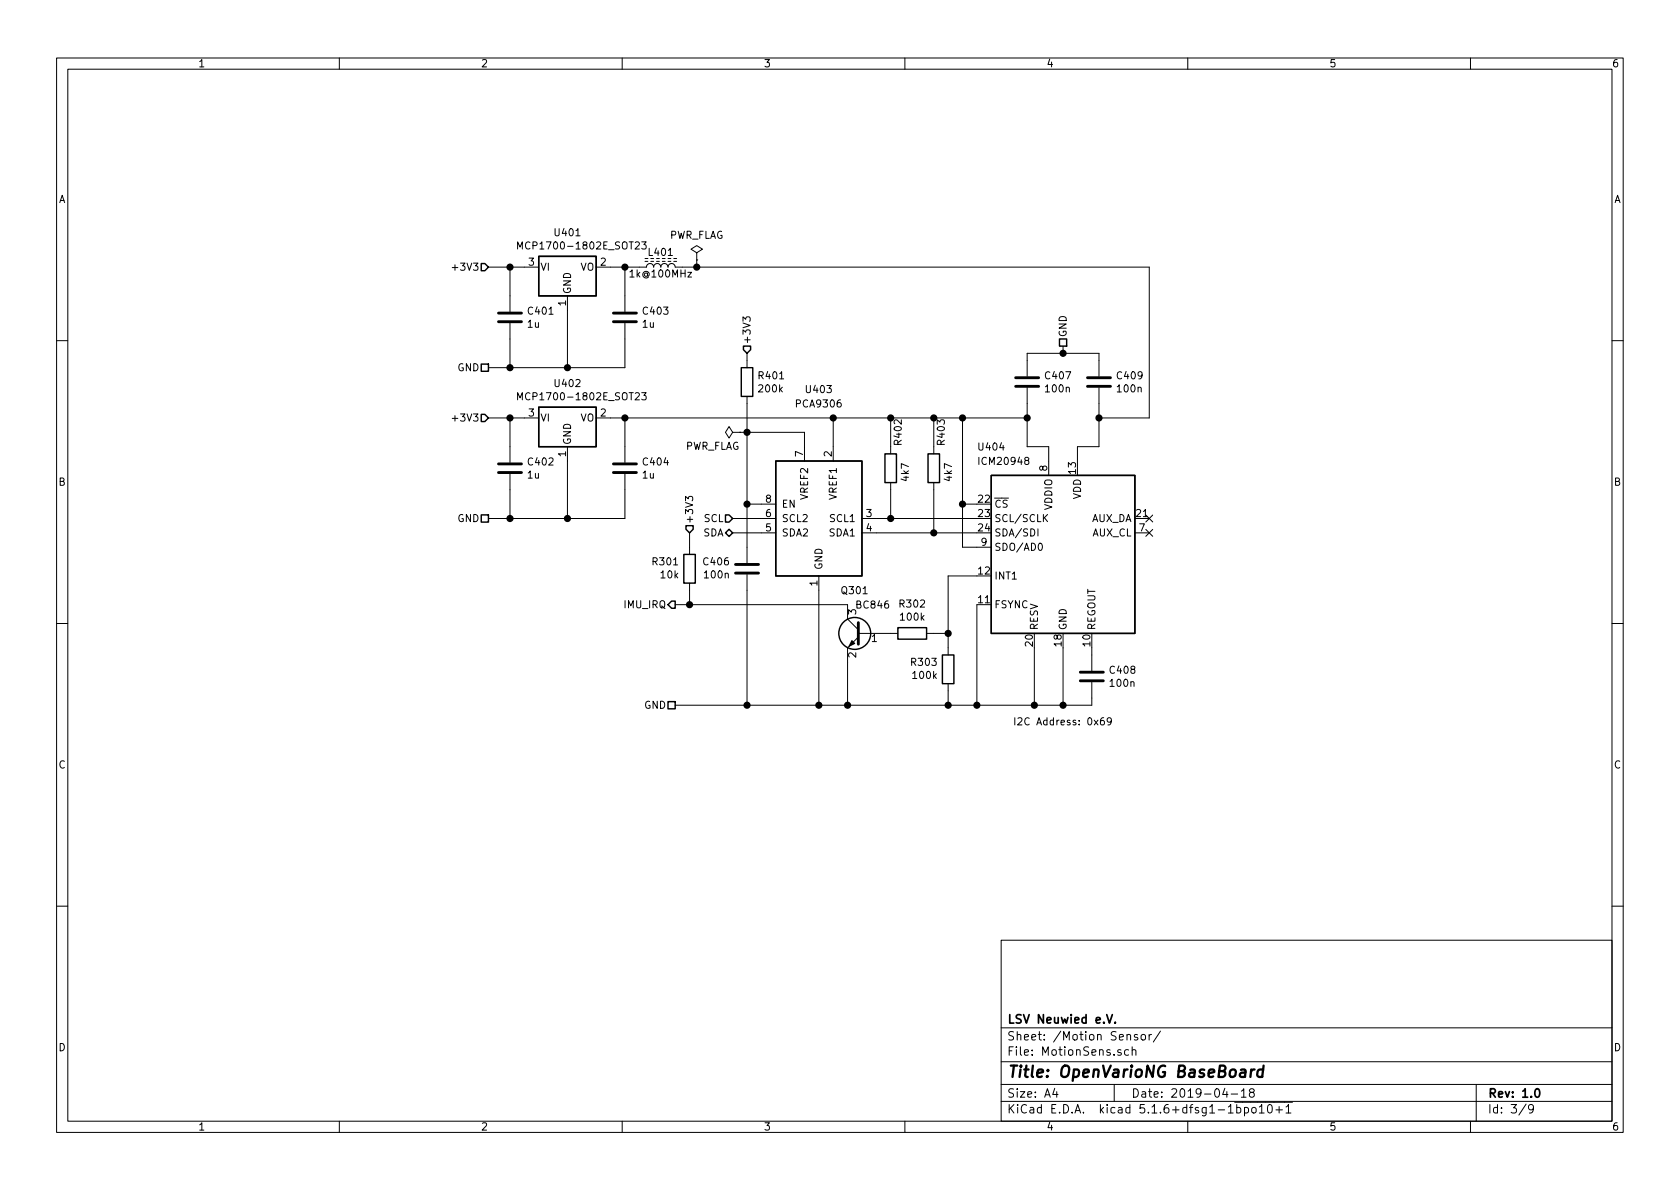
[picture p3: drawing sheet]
EESchema Schematic File Version 4
EELAYER 30 0
EELAYER END
$Descr A4 11693 8268
encoding utf-8
Sheet 3 9
Title "OpenVarioNG BaseBoard"
Date "2019-04-18"
Rev "1.0"
Comp "LSV Neuwied e.V."
Comment1 ""
Comment2 ""
Comment3 ""
Comment4 ""
$EndDescr
$Comp
L Device:C C?
U 1 1
P 3550 3250
AR Path="/5CBB96A8/5CBD89BA" Ref="C?"  Part="1" 
AR Path="/5CBD860B/5CBD89BA" Ref="C402"  Part="1" 
F 0 "C402" H 3665 3296 50  0000 L CNN
F 1 "1u" H 3665 3205 50  0000 L CNN
F 2 "Capacitor_SMD:C_0805_2012Metric" H 3588 3100 50  0001 C CNN
F 3 "~" H 3550 3250 50  0001 C CNN
	1    3550 3250
	1    0    0    -1  
$EndComp
$Comp
L Device:C C?
U 1 1
P 4350 3250
AR Path="/5CBB96A8/5CBD89C1" Ref="C?"  Part="1" 
AR Path="/5CBD860B/5CBD89C1" Ref="C404"  Part="1" 
F 0 "C404" H 4465 3296 50  0000 L CNN
F 1 "1u" H 4465 3205 50  0000 L CNN
F 2 "Capacitor_SMD:C_0805_2012Metric" H 4388 3100 50  0001 C CNN
F 3 "~" H 4350 3250 50  0001 C CNN
	1    4350 3250
	1    0    0    -1  
$EndComp
Wire Wire Line
	3550 3100 3550 2900
Connection ~ 3550 2900
Wire Wire Line
	3550 2900 3650 2900
Wire Wire Line
	4250 2900 4350 2900
Wire Wire Line
	4350 3100 4350 2900
Connection ~ 4350 2900
$Comp
L Regulator_Linear:MCP1700-1802E_SOT23 U402
U 1 1
P 3950 2900
F 0 "U402" H 3950 3142 50  0000 C CNN
F 1 "MCP1700-1802E_SOT23" H 4050 3050 50  0000 C CNN
F 2 "Package_TO_SOT_SMD:SOT-23" H 3950 3125 50  0001 C CNN
F 3 "http://ww1.microchip.com/downloads/en/DeviceDoc/20001826C.pdf" H 3950 2900 50  0001 C CNN
	1    3950 2900
	1    0    0    -1  
$EndComp
$Comp
L Interface:PCA9306 U403
U 1 1
P 5700 3600
F 0 "U403" H 5700 4500 50  0000 C CNN
F 1 "PCA9306" H 5700 4400 50  0000 C CNN
F 2 "Package_SO:SSOP-8_2.95x2.8mm_P0.65mm" H 5300 3950 50  0001 C CNN
F 3 "http://www.ti.com/lit/ds/symlink/pca9306.pdf" H 5400 4050 50  0001 C CNN
	1    5700 3600
	-1   0    0    -1  
$EndComp
$Comp
L Device:C C?
U 1 1
P 7150 2650
AR Path="/5CBB96A8/5CBDDF3D" Ref="C?"  Part="1" 
AR Path="/5CBD860B/5CBDDF3D" Ref="C407"  Part="1" 
F 0 "C407" H 7265 2696 50  0000 L CNN
F 1 "100n" H 7265 2605 50  0000 L CNN
F 2 "Capacitor_SMD:C_0805_2012Metric" H 7188 2500 50  0001 C CNN
F 3 "~" H 7150 2650 50  0001 C CNN
	1    7150 2650
	1    0    0    -1  
$EndComp
$Comp
L mds-misc:ICM20948 U404
U 1 1
P 7400 3900
F 0 "U404" H 6800 4700 50  0000 L CNN
F 1 "ICM20948" H 6800 4600 50  0000 L CNN
F 2 "modusoft:QFN-24-1EP_3x3mm_P0.4mm_EP1.75x1.6mm_NP" H 7350 4850 50  0001 C CNN
F 3 "http://www.invensense.com/wp-content/uploads/2016/06/DS-000189-ICM-20948-v1.3.pdf" H 7450 3600 50  0001 C CNN
	1    7400 3900
	1    0    0    -1  
$EndComp
$Comp
L Device:C C?
U 1 1
P 7650 2650
AR Path="/5CBB96A8/5CBE06E8" Ref="C?"  Part="1" 
AR Path="/5CBD860B/5CBE06E8" Ref="C409"  Part="1" 
F 0 "C409" H 7765 2696 50  0000 L CNN
F 1 "100n" H 7765 2605 50  0000 L CNN
F 2 "Capacitor_SMD:C_0805_2012Metric" H 7688 2500 50  0001 C CNN
F 3 "~" H 7650 2650 50  0001 C CNN
	1    7650 2650
	1    0    0    -1  
$EndComp
Connection ~ 7150 2900
Wire Wire Line
	7150 2900 7150 2800
Wire Wire Line
	7150 2500 7150 2450
Wire Wire Line
	7650 2450 7650 2500
$Comp
L Device:R R403
U 1 1
P 6500 3250
F 0 "R403" V 6550 3400 50  0000 L CNN
F 1 "4k7" V 6600 3150 50  0000 L CNN
F 2 "Resistor_SMD:R_0805_2012Metric" V 6430 3250 50  0001 C CNN
F 3 "~" H 6500 3250 50  0001 C CNN
	1    6500 3250
	1    0    0    -1  
$EndComp
$Comp
L Device:R R402
U 1 1
P 6200 3250
F 0 "R402" V 6250 3400 50  0000 L CNN
F 1 "4k7" V 6300 3150 50  0000 L CNN
F 2 "Resistor_SMD:R_0805_2012Metric" V 6130 3250 50  0001 C CNN
F 3 "~" H 6200 3250 50  0001 C CNN
	1    6200 3250
	1    0    0    -1  
$EndComp
Wire Wire Line
	6500 2900 6700 2900
Wire Wire Line
	6500 2900 6200 2900
Connection ~ 6500 2900
Wire Wire Line
	6800 3500 6700 3500
Connection ~ 6700 2900
Wire Wire Line
	6700 2900 7150 2900
Wire Wire Line
	7300 3200 7300 3100
Wire Wire Line
	7300 3100 7150 3100
Wire Wire Line
	7500 3200 7500 3100
Wire Wire Line
	7500 3100 7650 3100
Wire Wire Line
	6800 3600 6200 3600
Wire Wire Line
	6100 3700 6500 3700
Wire Wire Line
	6200 3400 6200 3600
Connection ~ 6200 3600
Wire Wire Line
	6200 3600 6100 3600
Wire Wire Line
	6500 3400 6500 3700
Connection ~ 6500 3700
Wire Wire Line
	6500 3700 6800 3700
Wire Wire Line
	6200 2900 5800 2900
Connection ~ 6200 2900
Wire Wire Line
	6700 2900 6700 3500
Wire Wire Line
	6500 2900 6500 3100
Wire Wire Line
	6200 2900 6200 3100
Wire Wire Line
	5800 2900 5800 3100
Wire Wire Line
	5300 3500 5200 3500
Wire Wire Line
	5200 3500 5200 3000
Wire Wire Line
	5200 3000 5600 3000
Wire Wire Line
	5600 3000 5600 3100
$Comp
L Device:R R401
U 1 1
P 5200 2650
F 0 "R401" H 5270 2696 50  0000 L CNN
F 1 "200k" H 5270 2605 50  0000 L CNN
F 2 "Resistor_SMD:R_0805_2012Metric" V 5130 2650 50  0001 C CNN
F 3 "~" H 5200 2650 50  0001 C CNN
	1    5200 2650
	1    0    0    -1  
$EndComp
Wire Wire Line
	5300 3600 5100 3600
Wire Wire Line
	5300 3700 5100 3700
$Comp
L Device:C C?
U 1 1
P 7600 4700
AR Path="/5CBB96A8/5CBF409A" Ref="C?"  Part="1" 
AR Path="/5CBD860B/5CBF409A" Ref="C408"  Part="1" 
F 0 "C408" H 7715 4746 50  0000 L CNN
F 1 "100n" H 7715 4655 50  0000 L CNN
F 2 "Capacitor_SMD:C_0805_2012Metric" H 7638 4550 50  0001 C CNN
F 3 "~" H 7600 4700 50  0001 C CNN
	1    7600 4700
	1    0    0    -1  
$EndComp
Wire Wire Line
	7200 4500 7200 4900
Wire Wire Line
	7400 4500 7400 4900
Wire Wire Line
	7600 4500 7600 4550
Wire Wire Line
	7600 4850 7600 4900
Wire Wire Line
	7150 2900 7150 3100
Text HLabel 3400 1850 0    50   Input ~ 0
+3V3
Text HLabel 5100 3700 0    50   BiDi ~ 0
SDA
Text HLabel 5100 3600 0    50   Input ~ 0
SCL
Wire Wire Line
	5200 2800 5200 3000
$Comp
L Device:C C?
U 1 1
P 5200 3950
AR Path="/5CBB96A8/5CC0DFF7" Ref="C?"  Part="1" 
AR Path="/5CBD860B/5CC0DFF7" Ref="C406"  Part="1" 
F 0 "C406" H 5085 3904 50  0000 R CNN
F 1 "100n" H 5085 3995 50  0000 R CNN
F 2 "Capacitor_SMD:C_0805_2012Metric" H 5238 3800 50  0001 C CNN
F 3 "~" H 5200 3950 50  0001 C CNN
	1    5200 3950
	1    0    0    1   
$EndComp
Wire Wire Line
	5200 3500 5200 3800
Connection ~ 5200 3500
Connection ~ 5200 3000
Wire Wire Line
	3550 3400 3550 3600
Wire Wire Line
	7600 4900 7400 4900
Wire Wire Line
	7400 4900 7200 4900
Connection ~ 7400 4900
Connection ~ 7200 4900
Text HLabel 4700 4900 0    50   UnSpc ~ 0
GND
Wire Wire Line
	4350 3400 4350 3600
Wire Wire Line
	3950 3200 3950 3600
Wire Wire Line
	3550 3600 3950 3600
Connection ~ 3950 3600
Wire Wire Line
	3950 3600 4350 3600
Connection ~ 5700 4900
Wire Wire Line
	6800 3800 6700 3800
Wire Wire Line
	7650 2450 7400 2450
Text Notes 7050 5050 0    50   ~ 0
I2C Address: 0x69
Wire Wire Line
	6700 3500 6700 3800
Connection ~ 6700 3500
NoConn ~ 8000 3600
NoConn ~ 8000 3700
$Comp
L power:PWR_FLAG #FLG0402
U 1 1
P 5150 3000
F 0 "#FLG0402" H 5150 3075 50  0001 C CNN
F 1 "PWR_FLAG" V 5050 3000 50  0000 L CNN
F 2 "" H 5150 3000 50  0001 C CNN
F 3 "~" H 5150 3000 50  0001 C CNN
	1    5150 3000
	0    -1   -1   0   
$EndComp
Wire Wire Line
	5150 3000 5200 3000
$Comp
L Device:C C?
U 1 1
P 3550 2200
AR Path="/5CBB96A8/5CD1E544" Ref="C?"  Part="1" 
AR Path="/5CBD860B/5CD1E544" Ref="C401"  Part="1" 
F 0 "C401" H 3665 2246 50  0000 L CNN
F 1 "1u" H 3665 2155 50  0000 L CNN
F 2 "Capacitor_SMD:C_0805_2012Metric" H 3588 2050 50  0001 C CNN
F 3 "~" H 3550 2200 50  0001 C CNN
	1    3550 2200
	1    0    0    -1  
$EndComp
$Comp
L Device:C C?
U 1 1
P 4350 2200
AR Path="/5CBB96A8/5CD1E54A" Ref="C?"  Part="1" 
AR Path="/5CBD860B/5CD1E54A" Ref="C403"  Part="1" 
F 0 "C403" H 4465 2246 50  0000 L CNN
F 1 "1u" H 4465 2155 50  0000 L CNN
F 2 "Capacitor_SMD:C_0805_2012Metric" H 4388 2050 50  0001 C CNN
F 3 "~" H 4350 2200 50  0001 C CNN
	1    4350 2200
	1    0    0    -1  
$EndComp
$Comp
L Device:L_Core_Ferrite L?
U 1 1
P 4600 1850
AR Path="/5CBB96A8/5CD1E558" Ref="L?"  Part="1" 
AR Path="/5CBD860B/5CD1E558" Ref="L401"  Part="1" 
F 0 "L401" V 4700 1850 50  0000 C CNN
F 1 "1k@100MHz" V 4550 1850 50  0000 C CNN
F 2 "Inductor_SMD:L_0805_2012Metric" H 4600 1850 50  0001 C CNN
F 3 "~" H 4600 1850 50  0001 C CNN
F 4 "Würth" V 4600 1850 50  0001 C CNN "Manu"
F 5 "742792096" V 4600 1850 50  0001 C CNN "PartNo"
	1    4600 1850
	0    -1   -1   0   
$EndComp
Wire Wire Line
	3550 2050 3550 1850
Wire Wire Line
	3550 1850 3650 1850
Wire Wire Line
	4250 1850 4350 1850
Wire Wire Line
	4350 2050 4350 1850
Connection ~ 4350 1850
Wire Wire Line
	4350 1850 4450 1850
Wire Wire Line
	4750 1850 4850 1850
$Comp
L Regulator_Linear:MCP1700-1802E_SOT23 U401
U 1 1
P 3950 1850
F 0 "U401" H 3950 2092 50  0000 C CNN
F 1 "MCP1700-1802E_SOT23" H 4050 2000 50  0000 C CNN
F 2 "Package_TO_SOT_SMD:SOT-23" H 3950 2075 50  0001 C CNN
F 3 "http://ww1.microchip.com/downloads/en/DeviceDoc/20001826C.pdf" H 3950 1850 50  0001 C CNN
	1    3950 1850
	1    0    0    -1  
$EndComp
Connection ~ 4850 1850
Wire Wire Line
	3550 2350 3550 2550
Wire Wire Line
	4350 2350 4350 2550
Wire Wire Line
	3950 2150 3950 2550
Wire Wire Line
	3550 2550 3950 2550
Connection ~ 3950 2550
Wire Wire Line
	3950 2550 4350 2550
$Comp
L power:PWR_FLAG #FLG0401
U 1 1
P 4850 1800
F 0 "#FLG0401" H 4850 1875 50  0001 C CNN
F 1 "PWR_FLAG" H 4850 1974 50  0000 C CNN
F 2 "" H 4850 1800 50  0001 C CNN
F 3 "~" H 4850 1800 50  0001 C CNN
	1    4850 1800
	1    0    0    -1  
$EndComp
Wire Wire Line
	4850 1800 4850 1850
Wire Wire Line
	7650 2800 7650 2900
Connection ~ 7650 2900
Wire Wire Line
	7650 2900 7650 3100
Text HLabel 7400 2400 1    50   UnSpc ~ 0
GND
Wire Wire Line
	7400 2400 7400 2450
Connection ~ 7400 2450
Wire Wire Line
	7400 2450 7150 2450
Connection ~ 3550 1850
Wire Wire Line
	3550 2900 3400 2900
Text HLabel 3400 3600 0    50   UnSpc ~ 0
GND
Connection ~ 5200 4900
Wire Wire Line
	5200 4100 5200 4900
Wire Wire Line
	5700 4100 5700 4900
Text HLabel 5200 2450 1    50   Input ~ 0
+3V3
Wire Wire Line
	3400 1850 3550 1850
Text HLabel 3400 2550 0    50   UnSpc ~ 0
GND
Text HLabel 3400 2900 0    50   Input ~ 0
+3V3
Wire Wire Line
	3550 3600 3400 3600
Connection ~ 3550 3600
Wire Wire Line
	3550 2550 3400 2550
Connection ~ 3550 2550
Wire Wire Line
	5200 2450 5200 2500
Wire Wire Line
	4350 2900 5800 2900
Connection ~ 5800 2900
Wire Wire Line
	4850 1850 8000 1850
Wire Wire Line
	8000 2900 8000 1850
Wire Wire Line
	8000 2900 7650 2900
$Comp
L Transistor_BJT:BC846 Q301
U 1 1
P 6000 4400
F 0 "Q301" H 5950 4700 50  0000 L CNN
F 1 "BC846" H 5800 4600 50  0000 L CNN
F 2 "Package_TO_SOT_SMD:SOT-23" H 6200 4325 50  0001 L CIN
F 3 "https://assets.nexperia.com/documents/data-sheet/BC846_SER.pdf" H 6000 4400 50  0001 L CNN
	1    6000 4400
	-1   0    0    -1  
$EndComp
$Comp
L Device:R R303
U 1 1
P 6600 4650
F 0 "R303" H 6531 4604 50  0000 R CNN
F 1 "100k" H 6531 4695 50  0000 R CNN
F 2 "Resistor_SMD:R_0805_2012Metric" V 6530 4650 50  0001 C CNN
F 3 "~" H 6600 4650 50  0001 C CNN
	1    6600 4650
	1    0    0    1   
$EndComp
$Comp
L Device:R R302
U 1 1
P 6350 4400
F 0 "R302" V 6143 4400 50  0000 C CNN
F 1 "100k" V 6234 4400 50  0000 C CNN
F 2 "Resistor_SMD:R_0805_2012Metric" V 6280 4400 50  0001 C CNN
F 3 "~" H 6350 4400 50  0001 C CNN
	1    6350 4400
	0    1    1    0   
$EndComp
Wire Wire Line
	4700 4900 5200 4900
Wire Wire Line
	5200 4900 5700 4900
Wire Wire Line
	5700 4900 5900 4900
Wire Wire Line
	6800 4000 6600 4000
Wire Wire Line
	6600 4000 6600 4400
Wire Wire Line
	6500 4400 6600 4400
Connection ~ 6600 4400
Wire Wire Line
	6600 4400 6600 4500
Wire Wire Line
	6600 4800 6600 4900
Connection ~ 6600 4900
Wire Wire Line
	5900 4600 5900 4900
Connection ~ 5900 4900
Wire Wire Line
	5900 4900 6600 4900
Wire Wire Line
	4800 3700 4800 3800
Text HLabel 4800 3700 1    50   Input ~ 0
+3V3
$Comp
L Device:R R301
U 1 1
P 4800 3950
F 0 "R301" H 4731 3904 50  0000 R CNN
F 1 "10k" H 4731 3995 50  0000 R CNN
F 2 "Resistor_SMD:R_0805_2012Metric" V 4730 3950 50  0001 C CNN
F 3 "~" H 4800 3950 50  0001 C CNN
	1    4800 3950
	1    0    0    1   
$EndComp
Wire Wire Line
	5900 4200 4800 4200
Wire Wire Line
	4800 4200 4800 4100
Text HLabel 4700 4200 0    50   Output ~ 0
IMU_IRQ
Wire Wire Line
	4700 4200 4800 4200
Connection ~ 4800 4200
Wire Wire Line
	6600 4900 6800 4900
Wire Wire Line
	6800 4200 6800 4900
Connection ~ 6800 4900
Wire Wire Line
	6800 4900 7200 4900
$EndSCHEMATC
